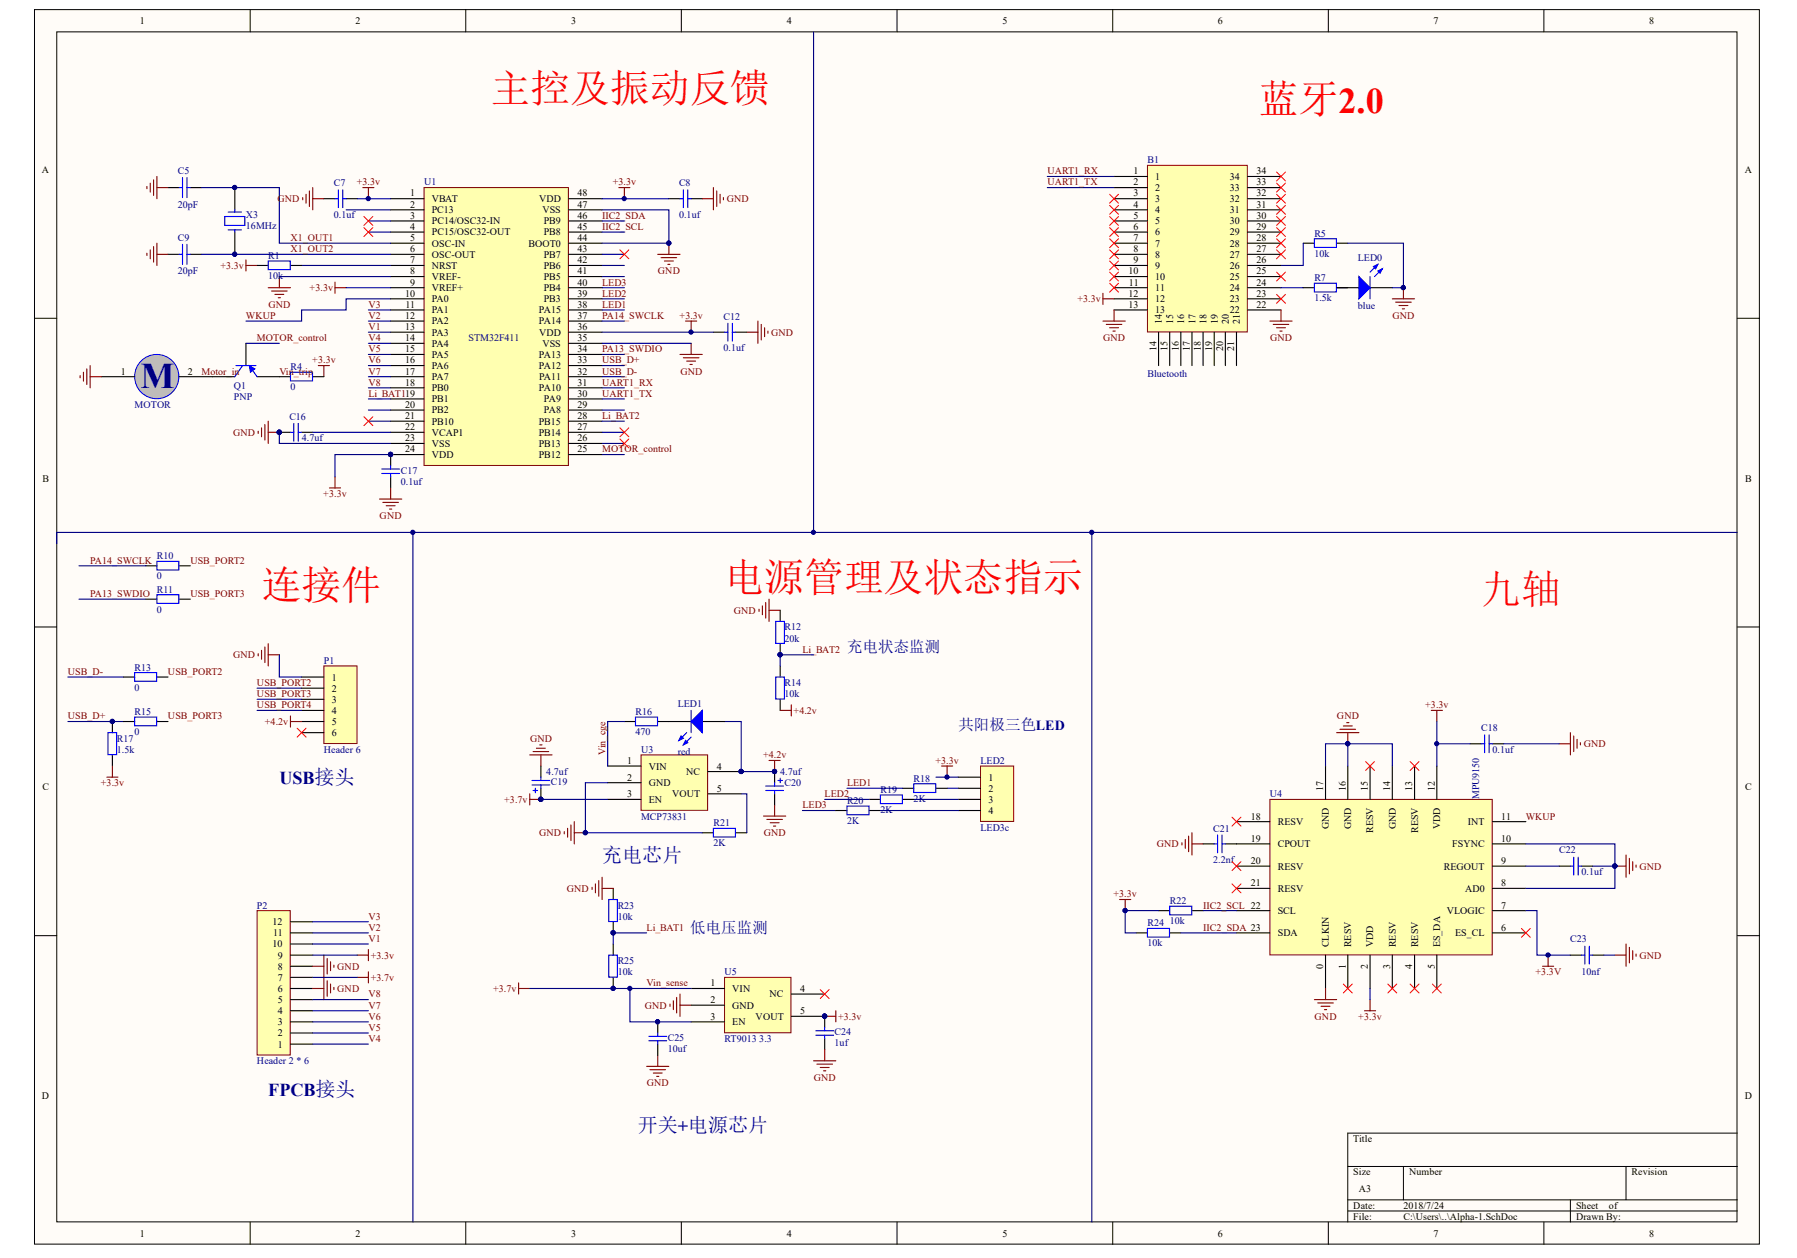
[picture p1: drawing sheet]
# Altium schematic sheet Alpha-1.SchDoc
size A3

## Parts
B1  Bluetooth  [Bluetooth]
C5  20pF  [0402]
C7  0.1uf  [0402]
C8  0.1uf  [0402]
C9  20pF  [0402]
C12  0.1uf  [0402]
C16  4.7uf  [0402]
C17  0.1uf  [0402]
C18  0.1uf  [0402]
C19  4.7uf  [0402]
C20  4.7uf  [0402]
C21  2.2nf  [0402]
C22  0.1uf  [0402]
C23  10nf  [0402]
C24  1uf  [0402]
C25  10uf  [0402]
LED0  blue  [0402]
LED1  red  [0402]
LED2  LED3c  [Quad4]
M1  MOTOR  [MOTOR]
P1  Header 6  [Micro USB]
P2  Header 2 * 6  [BTB0.5*2*6BOTTOM]
Q1  PNP  [SOT532]
R1  10k  [0402]
R4  0  [0402]
R5  10k  [0402]
R7  1.5k  [0402]
R10  0  [0402]
R11  0  [0402]
R12  20k  [0402]
R13  0  [0402]
R14  10k  [0402]
R15  0  [0402]
R16  470  [0402]
R17  1.5k  [0402]
R18  2K  [0402]
R19  2K  [0402]
R20  2K  [0402]
R21  2K  [0402]
R22  10k  [0402]
R23  10k  [0402]
R24  10k  [0402]
R25  10k  [0402]
U1  STM32F411  [STM32F411-UFQFPN48]  (value not drawn)
U3  MCP73831  [SOT23-5AM]
U4  MPU9150  [MPU9150]  (value not drawn)
U5  RT9013 3.3  [SC-70-5]
X3  16MHz  [16mhz]

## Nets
+3.3v: B1.12 C7.2 C8.2 C12.2 C17.2 C18.2 C23.2 C24.2 LED2.1 P2.9 R1.1 R4.2 R17.1 R22.2 R24.1 U1.1(VBAT) U1.9(VREF+) U1.24(VDD) U1.36(VDD) U1.48(VDD) U4.2(VDD) U4.7(VLOGIC) U4.12(VDD) U5.5(VOUT)
+4.2v: C20.1 LED1.1(A) P1.5 R14.1 U3.4(NC)
GND: B1.13 B1.22 C5.2 C7.1 C8.1 C9.2 C12.1 C16.1 C17.1 C18.1 C19.2 C20.2 C21.1 C22.1 C23.1 C24.1 C25.1 LED0.2(K) M1.1 P1.1 P2.6 P2.8 R5.2 R12.1 R21.1 R23.1 U1.8(VREF-) U1.23(VSS) U1.35(VSS) U1.44(BOOT0) U1.47(VSS) U3.2(GND) U4.0(CLKIN) U4.8(AD0) U4.10(FSYNC) U4.14(GND) U4.16(GND) U4.17(GND) U5.2(GND)
Vin_sense: C19.1 C25.2 P2.7 R25.1 U3.3(EN) U5.1(VIN) U5.3(EN)  [also labelled +3.7v]
IIC2_SCL: R22.1 U1.45(PB8) U4.22(SCL)
IIC2_SDA: R24.2 U1.46(PB9) U4.23(SDA)
LED1: R18.1 U1.38(PA15)
LED2: R19.1 U1.39(PB3)
LED3: R20.1 U1.40(PB4)
Li_BAT1: R23.2 R25.2 U1.19(PB1)
Li_BAT2: R12.2 R14.2 U1.28(PB15)
MOTOR_control: Q1.2(B) U1.25(PB12)
PA13_SWDIO: R11.1 U1.34(PA13)
PA14_SWCLK: R10.1 U1.37(PA14)
UART1_RX: B1.1 U1.31(PA10)
UART1_TX: B1.2 U1.30(PA9)
USB_D+: R15.1 R17.2 U1.33(PA12)
USB_D-: R13.1 U1.32(PA11)
USB_PORT2: P1.2 R10.2 R13.2
USB_PORT3: P1.3 R11.2 R15.2
USB_PORT4: P1.4
V1: P2.10 U1.13(PA3)
V2: P2.11 U1.12(PA2)
V3: P2.12 U1.11(PA1)
V4: P2.1 U1.14(PA4)
V5: P2.2 U1.15(PA5)
V6: P2.3 U1.16(PA6)
V7: P2.4 U1.17(PA7)
V8: P2.5 U1.18(PB0)
Vin_cge: R16.1 U3.1(VIN)
Vin_trip: Q1.3(E) R4.1
WKUP: U1.10(PA0) U4.11(INT)
X1_OUT1: C5.1 U1.5(OSC-IN) X3.2
X1_OUT2: C9.1 U1.6(OSC-OUT) X3.1
NetB1_24: B1.24 R7.1
NetB1_26: B1.26 R5.1
NetC16_2: C16.2 U1.22(VCAP1)
NetC21_2: C21.2 U4.19(CPOUT)
NetC22_2: C22.2 U4.9(REGOUT)
NetLED1_2: LED1.2(K) R16.2
NetLED2_2: LED2.2 R18.2
NetLED2_3: LED2.3 R19.2
NetLED2_4: LED2.4 R20.2
NetM1_2: M1.2 Q1.1(C)
NetR1_2: R1.2 U1.7(NRST)
NetR21_2: R21.2 U3.5(VOUT)

Not connected (* = marked no-connect by the designer): B1 3* 4* 5* 6* 7* 8* 9* 10* 11* 14 15 16 17 18 19 20 21 23* 25* 27* 28* 29* 30* 31* 32* 33* 34*; LED0 1(A); P1 6*; R7 2; U1 2(PC13) 3(PC14/OSC32-IN)* 4(PC15/OSC32-OUT)* 20(PB2) 21(PB10)* 26(PB13)* 27(PB14)* 29(PA8) 41(PB5) 42(PB6) 43(PB7)*; U4 1(RESV)* 3(RESV)* 4(RESV)* 5(ES_DA)* 6(ES_CL)* 13(RESV)* 15(RESV)* 18(RESV)* 20(RESV)* 21(RESV)*; U5 4(NC)*

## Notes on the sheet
- 主控及振动反馈
- 蓝牙2.0
- (near R12) 电源管理及状态指示
- 连接件
- 充电状态监测
- 九轴
- 共阳极三色LED
- (near P1) USB接头
- 充电芯片
- 低电压监测
- (near P2) FPCB接头
- 开关+电源芯片
- Labels drawn without touching a wire or pin: Motor_in
